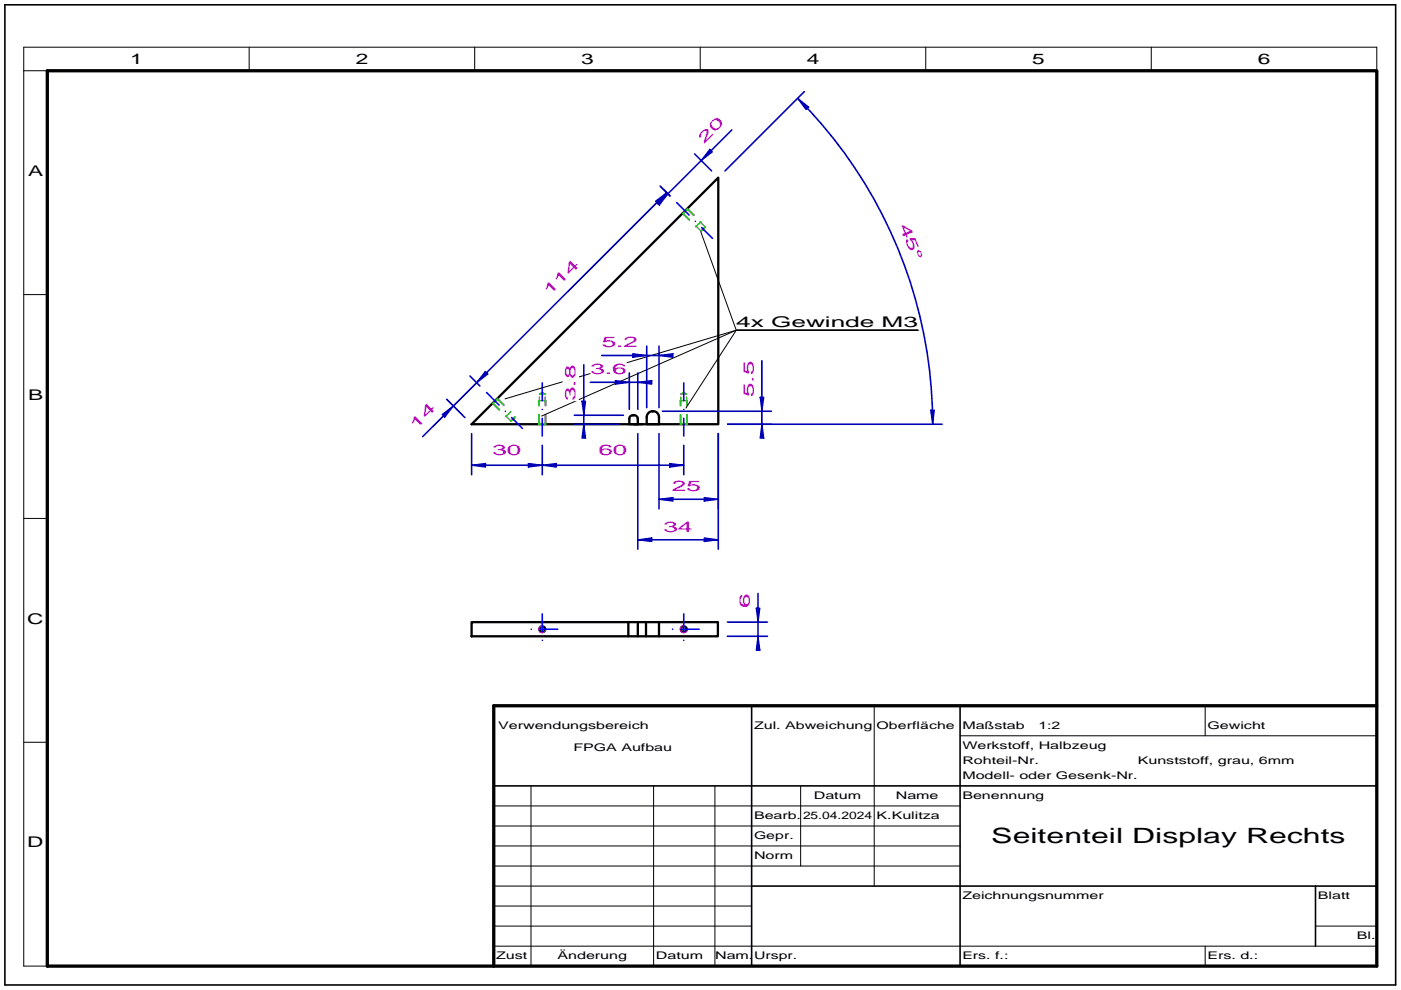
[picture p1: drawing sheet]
<svg xmlns="http://www.w3.org/2000/svg" width="297mm" height="210mm" viewBox="0 0 297 210" stroke-linecap="round" stroke-linejoin="round" font-family="sans-serif">
<path d="M1 1h294.9v207.9h-294.9zM159.4 149.7v55.2M203.6 149.7v55.2M104.7 166.7h187.2M159.4 187.9h132.5M278.9 187.9v12.8" fill="none" stroke="#000" stroke-width=".34"/>
<g fill="none" stroke="#000" stroke-width=".21">
<path d="M5 15h5M52.8 10v5M100.6 10v5M148.5 10v5M196.3 10v5M244.1 10v5M291.9 15v-5h-286.9v194.9h5M5 62.5h5M5 110h5M5 157.4h5M185.4 149.7v38.2M203.6 156.1h88.3"/>
<path d="M255.5 149.7v6.4M104.7 170.9h98.9M104.7 175.2h98.9M104.7 179.4h98.9M112.6 166.7v38.2M138.6 166.7v38.2M151.6 166.7v38.2M169.8 166.7v17M104.7 196.4h54.7M104.7 183.7h98.9M104.7 187.9h54.7M104.7 192.2h54.7"/>
<path d="M278.9 196.4h13M104.7 200.7h187.2M255.5 200.7v4.2"/>
</g>
<path d="M10 15h281.9v189.9h-281.9zM291.9 149.7h-187.2v55.2" fill="none" stroke="#000" stroke-width=".7"/>
<g fill="none" stroke="#000" stroke-width=".49">
<path d="M100 90l52.3-52.3v52.3zM133.6 88.3a.95 .95 0 0 1 1.6 .5v1.2h-1.8v-1.3zM134.4 90h1.8M135.2 88.8h.1M137.5 87.5l.6-.3h.5l.8 .5 .3 .6v1.7h-2.6v-1.8zM139.7 88.5h.1M100 132h52.2v3h-52.2zM115.6 133.5h.1M133.2 132v3M135.2 132v3M137 132v3M139.7 132v3"/>
<path d="M145.6 133.5h.1"/>
<circle cx="115" cy="133.5" r=".61"/>
<circle cx="145" cy="133.5" r=".61"/>
</g>
<g fill="none" stroke="#00b400" stroke-width=".25">
<path d="M144.7 45.3l1.4 1.4M144.9 45.3l1.3 1.3M145.8 44.2l1.4 1.4M145.8 44.4l1.3 1.3M145.8 44.4l-.9 .9M145.8 44.2l-1.1 1.1h.2M145.8 44.2v.2M147.5 47.9l1.1 1.1M148.4 47.1l1.1 1M148.5 47l-1.1 1M149.5 48.1l-.9 .9M149.5 48.1l-.2 .7-.7 .2"/>
<path d="M104.4 85.6l1.4 1.4M104.6 85.6l1.3 1.3M105.5 84.5l1.4 1.4M105.5 84.7l1.3 1.3M105.5 84.7l-.9 .9M105.5 84.5l-1.1 1.1h.2M105.5 84.5v.2M107.2 88.2l1.1 1.1M108.2 87.2l-1 1.1M108.3 89.3l.9-.9-.2 .7zM114.2 87.9v2.1M114.2 86.1v-1.1h1.5v1.1"/>
<path d="M114.4 84.2v1.9M114.4 87.9v1.9M114.4 89.8h1.2M114.4 83.6l.6-.4 .6 .4zM114.4 89.8l-.2 .2h1.5l-.1-.2M115.6 84.2v1.9M115.6 87.9v1.9M115.7 87.9v2.1M144.2 87.9v2.1M144.2 86.1v-1.1h1.5v1.1M144.4 89.8h1.2M144.4 83.6l.6-.4 .6 .4z"/>
<path d="M144.4 89.8l-.2 .2h1.5l-.1-.2M144.4 84.2v1.9M144.4 87.9v1.9M145.6 84.2v1.9M145.6 87.9v1.9M145.7 87.9v2.1"/>
</g>
<g fill="none" stroke="#00f" stroke-width=".34">
<path d="M143.5 43l2.6 2.6M147.4 46.9h.1M148.8 48.3l2.3 2.3M103.2 83.2l2.6 2.7M107.1 87.2h.1M108.5 88.6l2.3 2.3M115 81.2v3.8M115 88.7v3.8M115 86.8h.1M145 86.8h.1M145 81.2v3.8M145 88.7v3.8"/>
<path d="M112.6 133.5h.1M114.5 133.5h3.7M115 130.2v3.7M115 135.8h.1M142.6 133.5h.1M144.5 133.5h3.7M145 130.2v3.7M145 135.8h.1"/>
</g>
<path d="M115.2 132.8a.75 .75 0 0 0-.9 .4 .75 .75 0 0 0 .4 1 .75 .75 0 0 0 1-.5M145.2 132.8a.75 .75 0 0 0-.9 .4 .75 .75 0 0 0 .4 1 .75 .75 0 0 0 1-.5" fill="none" stroke="#b400b4" stroke-width=".21"/>
<path d="M99.6 79.8l2.1 2.1M102.5 79.8l-12.9 12.8M94.7 84.7l3.9 3.9" fill="none" stroke="#0000b4" stroke-width=".34"/>
<path d="M93.7 87.9l2.4-1.8-1.8 2.4z" fill="#0000b4"/>
<path d="M93.7 87.9l2.4-1.8-1.8 2.4z" fill="none" stroke="#0000b4" stroke-width=".25"/>
<g fill="#fff">
<path d="M90.8 85l2.5 2.5-4.4 4.4z"/>
<path d="M86.5 89.4l4.3-4.4-1.9 6.9z"/>
</g>
<path d="M140 39.5l2 2.1M141.4 40.9l-40.3 40.3" fill="none" stroke="#0000b4" stroke-width=".34"/>
<path d="M139 42.7l2.4-1.8-1.9 2.4z" fill="#0000b4"/>
<path d="M139 42.7l2.4-1.8-1.9 2.4z" fill="none" stroke="#0000b4" stroke-width=".25"/>
<path d="M102.9 78.8l.6 .5-2.4 1.9z" fill="#0000b4"/>
<path d="M102.9 78.8l.6 .5-2.4 1.9z" fill="none" stroke="#0000b4" stroke-width=".25"/>
<g fill="#fff">
<path d="M121.3 54.6l2.5 2.4-6.6 6.6z"/>
<path d="M114.8 61.1l6.5-6.5-4.1 9z"/>
</g>
<path d="M140.2 39.7l1.8 1.9M147.3 32.6l3.6 3.7M155.1 27.6l-14.9 14.9" fill="none" stroke="#0000b4" stroke-width=".34"/>
<path d="M150.5 31.7l.5 .5-2.3 1.9z" fill="#0000b4"/>
<path d="M150.5 31.7l.5 .5-2.3 1.9z" fill="none" stroke="#0000b4" stroke-width=".25"/>
<path d="M139.2 42.9l2.4-1.8-1.8 2.4z" fill="#0000b4"/>
<path d="M139.2 42.9l2.4-1.8-1.8 2.4z" fill="none" stroke="#0000b4" stroke-width=".25"/>
<g fill="#fff">
<path d="M152 24.4l2.4 2.5-4.3 4.3z"/>
<path d="M147.6 28.7l4.4-4.3-1.9 6.8z"/>
</g>
<path d="M100 98.7h15M100 92v8.7M115 94.5v6.2" fill="none" stroke="#0000b4" stroke-width=".34"/>
<path d="M112 98.3l3 .4-3 .4z" fill="#0000b4"/>
<path d="M112 98.3l3 .4-3 .4z" fill="none" stroke="#0000b4" stroke-width=".25"/>
<path d="M100 98.7l3-.4v.8z" fill="#0000b4"/>
<path d="M100 98.7l3-.4v.8z" fill="none" stroke="#0000b4" stroke-width=".25"/>
<g fill="#fff">
<path d="M104.4 97.7l6.2-3.5v3.5z"/>
<path d="M104.4 94.2h6.2l-6.2 3.5z"/>
</g>
<path d="M115 98.7h30M145 94.5v6.2" fill="none" stroke="#0000b4" stroke-width=".34"/>
<path d="M142 98.3l3 .4-3 .4z" fill="#0000b4"/>
<path d="M142 98.3l3 .4-3 .4z" fill="none" stroke="#0000b4" stroke-width=".25"/>
<path d="M115 98.7l3-.4v.8z" fill="#0000b4"/>
<path d="M115 98.7l3-.4v.8z" fill="none" stroke="#0000b4" stroke-width=".25"/>
<g fill="#fff">
<path d="M126.9 97.7l6.2-3.5v3.5z"/>
<path d="M126.9 94.2h6.2l-6.2 3.5z"/>
</g>
<path d="M170.5 19.4l-16.8 16.9M169.1 20.8a97.8 97.8 0 0 1 28.7 69.2M154.3 90h45.4" fill="none" stroke="#0000b4" stroke-width=".34"/>
<path d="M197.3 87h.8l-.3 3z" fill="#0000b4"/>
<path d="M197.3 87h.8l-.3 3z" fill="none" stroke="#0000b4" stroke-width=".25"/>
<path d="M169.1 20.8l2.4 1.9-.6 .5z" fill="#0000b4"/>
<path d="M169.1 20.8l2.4 1.9-.6 .5z" fill="none" stroke="#0000b4" stroke-width=".25"/>
<g fill="#fff">
<path d="M189.6 48.3l6.5 6.4-3.3 1.3z"/>
<path d="M189.6 48.3l3.3-1.3 3.2 7.7z"/>
</g>
<path d="M148.6 49.2l7.5 20.8h38.5M194.6 70h-38.5l-41.3 18.2M194.6 70h-38.5l-49 14.6M194.6 70h-38.5l-10.7 16.6" fill="none" stroke="#000" stroke-width=".21"/>
<path d="M154.2 135h8.5M154.2 132h8.5M160.7 125.9v11" fill="none" stroke="#0000b4" stroke-width=".34"/>
<path d="M160.3 129h.8l-.4 3z" fill="#0000b4"/>
<path d="M160.3 129h.8l-.4 3z" fill="none" stroke="#0000b4" stroke-width=".25"/>
<path d="M160.7 135l.4 2.9h-.8z" fill="#0000b4"/>
<path d="M160.7 135l.4 2.9h-.8z" fill="none" stroke="#0000b4" stroke-width=".25"/>
<g fill="#fff">
<path d="M156.2 125.9h3.5v3z"/>
<path d="M156.2 125.9l3.5 3h-3.5z"/>
</g>
<path d="M161.5 76.5v15.5M140.5 87.2h23.1M154.3 90h9.3" fill="none" stroke="#0000b4" stroke-width=".34"/>
<path d="M161.5 90l.4 2.9h-.7z" fill="#0000b4"/>
<path d="M161.5 90l.4 2.9h-.7z" fill="none" stroke="#0000b4" stroke-width=".25"/>
<path d="M161.2 84.2h.7l-.4 3z" fill="#0000b4"/>
<path d="M161.2 84.2h.7l-.4 3z" fill="none" stroke="#0000b4" stroke-width=".25"/>
<g fill="#fff">
<path d="M157.1 76.5h3.4v7.7z"/>
<path d="M157.1 76.5l3.4 7.7h-3.4z"/>
</g>
<path d="M139.7 92v15.9M152.3 92v15.9M139.7 105.9h12.6" fill="none" stroke="#0000b4" stroke-width=".34"/>
<path d="M149.3 105.5l3 .4-3 .4z" fill="#0000b4"/>
<path d="M149.3 105.5l3 .4-3 .4z" fill="none" stroke="#0000b4" stroke-width=".25"/>
<path d="M139.7 105.9l3-.4v.8z" fill="#0000b4"/>
<path d="M139.7 105.9l3-.4v.8z" fill="none" stroke="#0000b4" stroke-width=".25"/>
<g fill="#fff">
<path d="M142.5 104.9l6.2-3.5v3.5z"/>
<path d="M142.5 101.4h6.2l-6.2 3.5z"/>
</g>
<path d="M135.2 92v24.5M152.3 92v24.5M135.2 114.5h17.1" fill="none" stroke="#0000b4" stroke-width=".34"/>
<path d="M149.3 114.1l3 .4-3 .4z" fill="#0000b4"/>
<path d="M149.3 114.1l3 .4-3 .4z" fill="none" stroke="#0000b4" stroke-width=".25"/>
<path d="M135.2 114.5l3-.4v.8z" fill="#0000b4"/>
<path d="M135.2 114.5l3-.4v.8z" fill="none" stroke="#0000b4" stroke-width=".25"/>
<g fill="#fff">
<path d="M140.7 113.5l6.1-3.5v3.5z"/>
<path d="M140.7 110h6.1l-6.1 3.5z"/>
</g>
<path d="M133.4 79.1v7.7M135.2 79.1v7.7M125.2 81.1h12" fill="none" stroke="#0000b4" stroke-width=".34"/>
<path d="M130.4 80.7l3 .4-3 .4z" fill="#0000b4"/>
<path d="M130.4 80.7l3 .4-3 .4z" fill="none" stroke="#0000b4" stroke-width=".25"/>
<path d="M135.2 81.1l3-.4v.8z" fill="#0000b4"/>
<path d="M135.2 81.1l3-.4v.8z" fill="none" stroke="#0000b4" stroke-width=".25"/>
<g fill="#fff">
<path d="M125.2 80.1l7.7-3.5v3.5z"/>
<path d="M125.2 76.6h7.7l-7.7 3.5z"/>
</g>
<path d="M127.6 75.4h14.1M137.1 73.4v13.1M139.7 73.4v13.1" fill="none" stroke="#0000b4" stroke-width=".34"/>
<path d="M139.7 75.4l3-.4v.8z" fill="#0000b4"/>
<path d="M139.7 75.4l3-.4v.8z" fill="none" stroke="#0000b4" stroke-width=".25"/>
<path d="M134.2 75l2.9 .4-2.9 .4z" fill="#0000b4"/>
<path d="M134.2 75l2.9 .4-2.9 .4z" fill="none" stroke="#0000b4" stroke-width=".25"/>
<g fill="#fff">
<path d="M127.6 74.4l7.7-3.5v3.5z"/>
<path d="M127.6 70.9h7.7l-7.7 3.5z"/>
</g>
<path d="M123.8 77.4v14.6M121.8 90h9.6M121.8 88.1h10.4" fill="none" stroke="#0000b4" stroke-width=".34"/>
<path d="M123.4 85.1h.8l-.4 3z" fill="#0000b4"/>
<path d="M123.4 85.1h.8l-.4 3z" fill="none" stroke="#0000b4" stroke-width=".25"/>
<path d="M123.8 90l.4 2.9h-.8z" fill="#0000b4"/>
<path d="M123.8 90l.4 2.9h-.8z" fill="none" stroke="#0000b4" stroke-width=".25"/>
<g fill="#fff">
<path d="M119.3 77.4h3.5v7.7z"/>
<path d="M119.3 77.4l3.5 7.7h-3.5z"/>
</g>
<text font-size="4.5" x="210.2" y="178.7">Seitenteil Display Rechts</text>
<g font-size="3.1">
<text x="27.6" y="13.5">1</text>
<text x="75.4" y="13.5">2</text>
<text x="123.2" y="13.5">3</text>
<text x="171" y="13.5">4</text>
<text x="218.8" y="13.5">5</text>
<text x="266.7" y="13.5">6</text>
<text x="5.9" y="37.3">A</text>
<text x="156.1" y="69.3">4x Gewinde M3</text>
<text x="5.9" y="84.8">B</text>
<text x="5.8" y="132.2">C</text>
<text x="5.8" y="179.7">D</text>
</g>
<g font-size="3.1" fill="#b400b4">
<text x="151.5" y="28.3" transform="rotate(-45 151.5 28.3)">0</text>
<text x="149.3" y="30.5" transform="rotate(-45 149.3 30.5)">2</text>
<text x="190.6" y="47.9" transform="rotate(68 190.6 47.9)">4</text>
<text x="191.8" y="50.7" transform="rotate(68 191.8 50.7)">5 °</text>
<text x="120.8" y="58.5" transform="rotate(-45 120.8 58.5)">4</text>
<text x="116.5" y="62.8" transform="rotate(-45 116.5 62.8)">1</text>
<text x="118.7" y="60.7" transform="rotate(-45 118.7 60.7)">1</text>
<text x="127.6" y="73.7">5.2</text>
<text x="125.2" y="79.4">3.6</text>
<text x="90.4" y="89" transform="rotate(-45 90.4 89)">4</text>
<text x="122" y="85.1" transform="rotate(-90 122 85.1)">3.8</text>
<text x="159.8" y="84.2" transform="rotate(-90 159.8 84.2)">5.5</text>
<text x="88.2" y="91.1" transform="rotate(-45 88.2 91.1)">1</text>
<text x="104.4" y="96.6">30</text>
<text x="126.9" y="96.6">60</text>
<text x="142.5" y="104.2">25</text>
<text x="140.7" y="112.8">34</text>
<text x="159" y="128.9" transform="rotate(-90 159 128.9)">6</text>
</g>
<g font-size="2.2">
<text x="105.6" y="154.6">Verwendungsbereich</text>
<text x="159.9" y="154.6">Zul. Abweichung</text>
<text x="185.9" y="154.6">Oberfläche</text>
<text x="204" y="154.6">Maßstab</text>
<text x="220.2" y="154.6">1:2</text>
<text x="256" y="154.6">Gewicht</text>
<text x="121.6" y="159.3">FPGA Aufbau</text>
<text x="204" y="158.8">Werkstoff, Halbzeug</text>
<text x="204" y="162">Rohteil-Nr.</text>
<text x="204" y="165.2">Modell- oder Gesenk-Nr.</text>
<text x="241.2" y="162.1">Kunststoff, grau, 6mm</text>
<text x="159.9" y="173.7">Bearb.</text>
<text x="170.3" y="173.7">25.04.2024</text>
<text x="172.6" y="169.4">Datum</text>
<text x="185.9" y="173.7">K.Kulitza</text>
<text x="189.9" y="169.4">Name</text>
<text x="204" y="169.4">Benennung</text>
<text x="159.9" y="177.9">Gepr.</text>
<text x="159.9" y="182.2">Norm</text>
<text x="204" y="190.7">Zeichnungsnummer</text>
<text x="279.4" y="190.7">Blatt</text>
<text x="105.2" y="203.4">Zust</text>
<text x="118.2" y="203.4">Änderung</text>
<text x="139.1" y="203.4">Datum</text>
<text x="151.6" y="203.4">Nam.</text>
<text x="159.9" y="203.4">Urspr.</text>
<text x="204" y="203.4">Ers. f.:</text>
<text x="256" y="203.4">Ers. d.:</text>
<text x="287.7" y="199.2">Bl.</text>
</g>
</svg>
